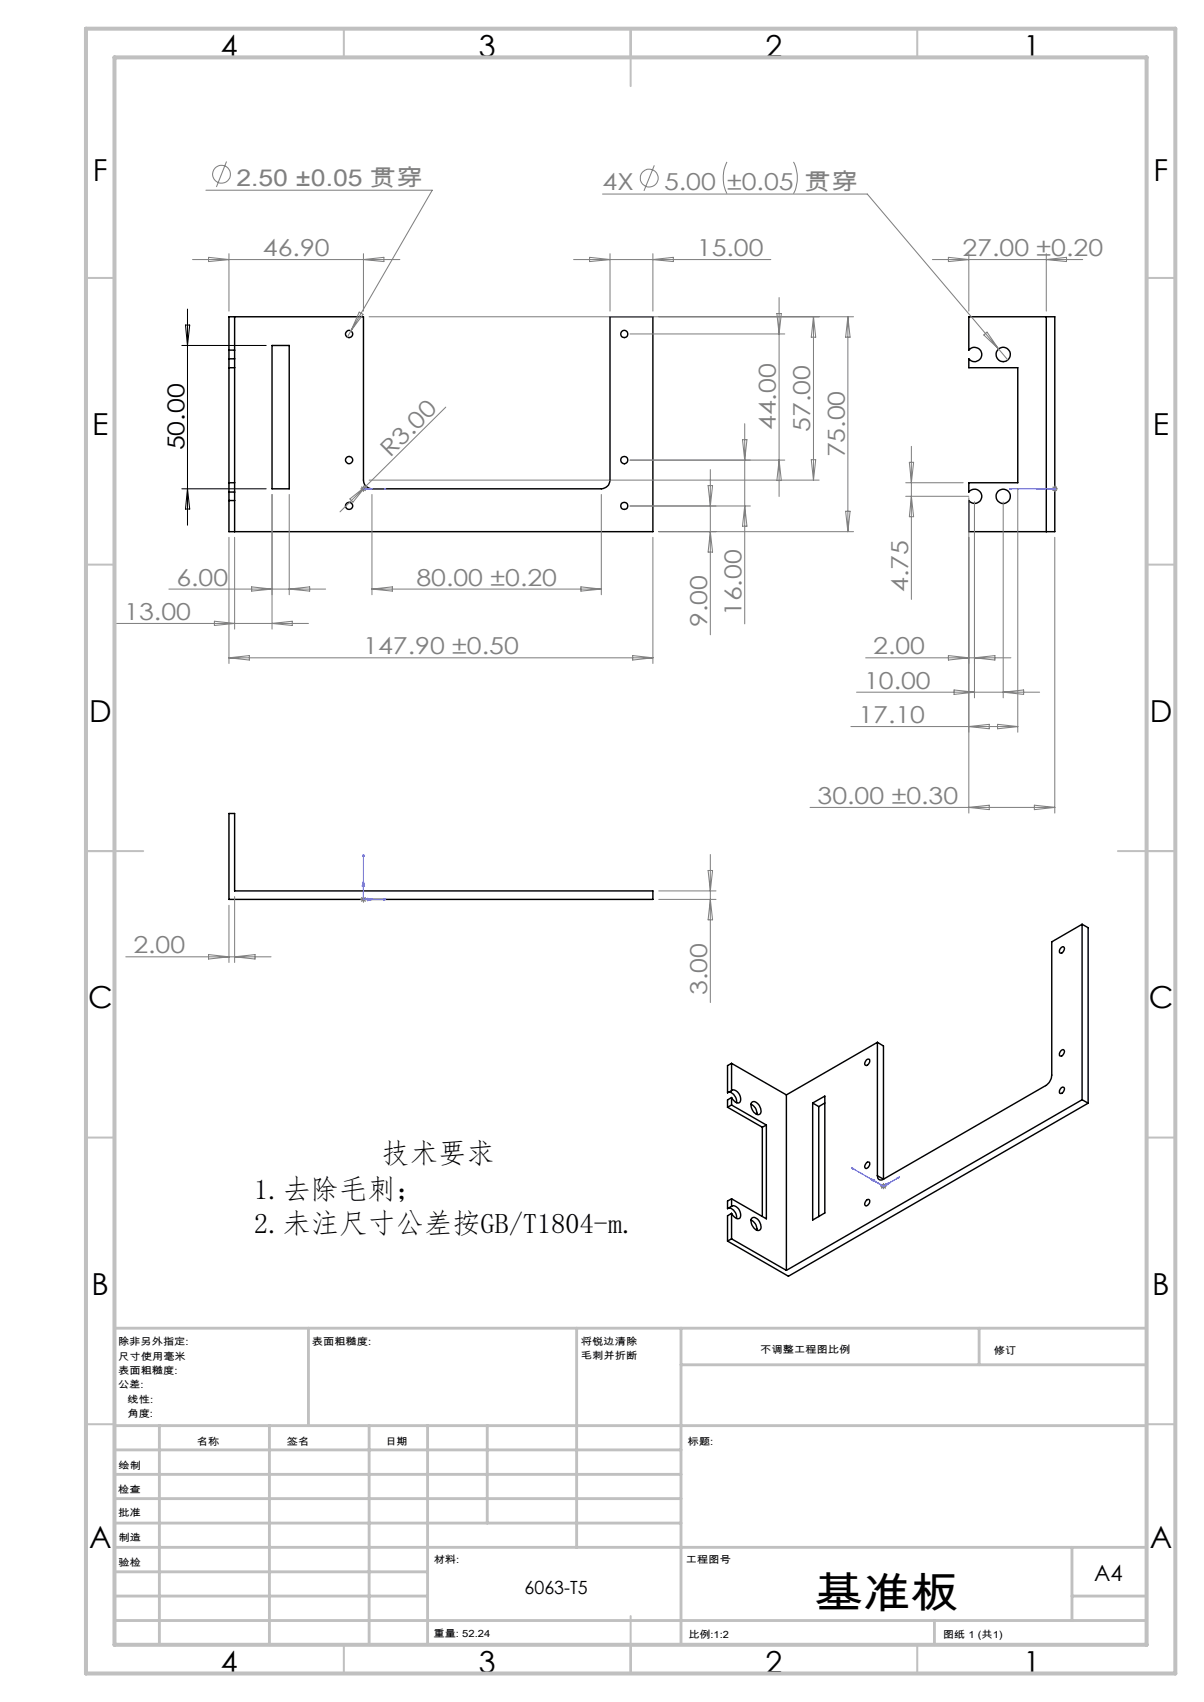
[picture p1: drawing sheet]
<svg xmlns="http://www.w3.org/2000/svg" width="210mm" height="297mm" viewBox="0 0 210 297" stroke-linecap="round" stroke-linejoin="round" font-family="sans-serif">
<g fill="none" stroke="#000" stroke-width=".25">
<path d="M40.9 55.3v5.8M169 55.3h15v37.5h-15v-5.5a1.25 1.25 0 0 0 1.8 .2 1.25 1.25 0 0 0 0-1.8 1.25 1.25 0 0 0-1.8 .2v-1.7h8.5v-20h-8.5v-1.6a1.26 1.26 0 0 0 1.8 .2 1.26 1.26 0 0 0 0-1.9 1.26 1.26 0 0 0-1.8 .2zM182.5 55.3v37.5M39.9 61.1v1.5M39.9 61.1v-5.8h23.5v28.5a1.51 1.51 0 0 0 1.5 1.5h40a1.57 1.57 0 0 0 1.5-1.5v-28.5h7.5v37.5h-74v-5.5M39.9 64.2h1M39.9 62.6h1M39.9 62.6v23.3M39.9 61.1h1M40.9 61.1v1.5M40.9 62.6v23.3M47.4 60.3h3v25h-3z"/>
<path d="M39.9 85.9v1.4M39.9 84.2h1M39.9 85.9h1M39.9 87.3h1M40.9 85.9v1.4M40.9 87.3v5.5M39.9 142h1v13.5h73v1.4h-74zM185.1 165.4l.4-.2a.65 .65 0 0 1 0 .7 .65 .65 0 0 1-.6 .4l-.1-.4zM188.7 161.3l-5.3 3.1v23.2a2.34 2.34 0 0 1-1 1.8l-28.3 16.4M188.7 161.3v30.6M188.7 161.3l1.1 .6v30.6M126.9 193.2l6.1 3.5"/>
<path d="M127.1 190.6a1.66 1.66 0 0 1 1.4 1.8M127.6 190.3a1.1 1.1 0 0 1 1.5 .9 .76 .76 0 0 1-.4 1.3l-.4-.2-.7-.8M127.6 185.6v4.7M127.6 191.5v1.3M127.6 192.8l6.1 3.5M127.6 185.6l9.6 5.5M127.6 185.6l-.7 .3v4.8l.7-.4M127.6 191.5l-.7 .4v1.3M127.6 192.8l-.7 .4M131 192.7a1.76 1.76 0 0 1 1 1.7M131.1 192.4a.96 .96 0 0 1 1.4 .6 1.01 1.01 0 0 1-.1 1.5 1.56 1.56 0 0 1-1.3-2.1zM133 196.7v15.6"/>
<path d="M133.7 196.3v16.4l-6.1-3.5M133.7 196.3l-.7 .4M137.2 191.1v30.6M141.7 192.5l2.2-1.2v20.4l-2.2 1.2zM141.7 192.5l1.1 .6M142.8 193.1v19.2M143.9 192.5l-1.1 .6M151.1 185l.3-.2a.51 .51 0 0 1 .3 .5 .51 .51 0 0 1-.3 .5l-.3 .1-.3-.1v-.3zM153 181.9l-15.8 9.2M153 181.9v23.3M153 181.9l1.1 .6v23.3M185.1 189.9l.4-.2a.65 .65 0 0 1 0 .8 .65 .65 0 0 1-.6 .3l-.1-.4z"/>
<path d="M185.1 183.3l.4-.1a.67 .67 0 0 1 0 .7 .67 .67 0 0 1-.6 .4l-.1-.5zM188.7 191.9l-51.5 29.8M188.7 191.9l1.1 .6M189.8 192.5l-52.3 30.2-10.6-6.1M127.1 210.8a1.66 1.66 0 0 1 1.4 1.8M127.6 210.5a1.33 1.33 0 0 1 1.6 1.4 .59 .59 0 0 1-.4 .8 .59 .59 0 0 1-.7-.3l-.5-.7M127.6 216.2l-.7 .4M127.6 216.2l9.6 5.5M127.6 209.2v1.3M127.6 211.7v4.5M127.6 211.7l-.7 .5v4.4M127.6 209.2l-.7 .4v1.3l.7-.4"/>
<path d="M131 212.9a1.76 1.76 0 0 1 1 1.8M131.1 212.6a1.02 1.02 0 0 1 1.5 .8l.1 .3a.64 .64 0 0 1 0 .7 .64 .64 0 0 1-.7 .3 1.73 1.73 0 0 1-.9-2.1zM151.1 209.4l.3-.1a.52 .52 0 0 1 .3 .5 .52 .52 0 0 1-.3 .5l-.3 .1-.3-.1v-.4zM151.1 202.9l.4-.1a.68 .68 0 0 1-.4 1.1l-.2-.1-.1-.2zM153 205.2a.65 .65 0 0 0 .4 .6 .65 .65 0 0 0 .7 0M153 205.2l1.1 .6"/>
<circle cx="60.9" cy="58.3" r=".62"/>
<circle cx="108.9" cy="58.3" r=".62"/>
<circle cx="175" cy="61.9" r="1.25"/>
<circle cx="60.9" cy="80.3" r=".62"/>
<circle cx="60.9" cy="88.3" r=".62"/>
<circle cx="108.9" cy="80.3" r=".63"/>
<circle cx="108.9" cy="88.3" r=".62"/>
<circle cx="175" cy="86.6" r="1.25"/>
</g>
<g fill="none" stroke="#808080" stroke-width=".18">
<path d="M35.9 33.2h39.5l-14.8 25.6M39.5 28.2l-1.8 4.4M105.1 33.9h46.2l22.9 27M114.1 28.9l-1.8 4.4M126.8 28.3a6.4 6.4 0 0 0 0 5.5M138.4 28.3a6.1 6.1 0 0 1 0 5.5M33.6 45.3h36.1M36.4 44.9l3.5 .4-3.5 .3zM39.9 44.3v10M62.7 54.5l.6 .4-2.1 2.8zM63.4 44.3v10M63.4 45.3l3.6-.4v.7z"/>
<path d="M64.4 55.3h84.5M100 45.3h34.4M102.8 44.9l3.6 .4-3.6 .3zM106.4 44.3v10M109.9 58.3h27M113.9 44.3v10M113.9 45.3l3.5-.4v.7zM135.5 54.7h.8l-.4 3.6zM135.9 51.9v34.7M141.9 55.3l.4 3.5h-.8zM141.9 55.3v28.5M147.9 55.3v37.5"/>
<path d="M147.9 55.3l.4 3.5h-.8zM162.6 45.3h26.2M165.4 44.9l3.6 .4-3.6 .3zM169 44.3v10M171.6 58.5l.6-.5 2 2.9zM182.5 44.3v10M182.5 45.3l3.5-.4v.7zM77.8 71l-18.5 18.3M129.5 76.7h.8l-.4 3.6zM129.9 73.9v35M159 77.9v26.7M174.2 60.9l1.6 1.9"/>
<path d="M39.9 93.8v22M40.9 93.8v16M47.4 86.3v23.5M50.4 86.3v17.5M61 87.1l2.8-2.3-2.2 2.8zM62.9 85.3h1M63 84.9l.7 .8M63.4 84.8v1M63.7 84.9l-.7 .8M64.4 83.8h78.5M64.9 86.3v17.5M104.9 86.3v17.5"/>
<path d="M109.9 88.3h21M109.9 80.3h27M113.9 93.8v22M114.9 92.8h34M123.5 84.7h.8l-.4 3.6zM123.9 81.9v28.9M123.9 92.8l.4 3.5h-.8zM129.9 88.3l.4 3.5h-.8zM135.9 80.3l.4 3.6h-.8zM141.5 80.2h.8l-.4 3.6zM147.5 89.2h.8l-.4 3.6zM158 84.2h10"/>
<path d="M158 86.6h11M158.6 80.7h.7l-.3 3.5zM159 86.6l.3 3.6h-.7zM169 86.9v55M170 87.6v34.2M175 87.6v34.2M177.5 85.2v42.6M183.5 85.3h1M183.6 84.9l.7 .8M184 84.8v1M184 93.8v48.1M184.3 84.9l-.7 .8"/>
<path d="M20.4 108.8h33.4M29.5 102.8h27.3M37.4 108.4l3.5 .4-3.5 .3zM39.9 114.8h74M39.9 114.8l3.6-.4v.8zM43.9 102.4l3.5 .4-3.5 .3zM47.4 108.8l3.6-.4v.7zM50.4 102.8l3.6-.4v.7zM64.9 102.8h40M64.9 102.8l3.5-.4v.7zM101.3 102.4l3.6 .4-3.6 .3zM110.3 114.4l3.6 .4-3.6 .4z"/>
<path d="M151 114.8h25.3M165.4 114.4l3.6 .4-3.6 .4zM170 114.8l3.5-.4v.8zM148.4 126.8h29.1M149.4 120.8h31.9M166.4 120.4l3.6 .4-3.6 .4zM169 126.8l3.5-.4v.8zM174 126.4l3.5 .4-3.5 .4zM175 120.8l3.5-.4v.8zM39.9 158v10M40.9 156.5v11.5M62.9 156.9h1"/>
<path d="M63 156.6l.7 .7M63.4 156.5v1M63.7 156.6l-.7 .7M114.9 156.9h10M114.9 155.5h10M123.5 151.9h.8l-.4 3.6zM123.9 149.1v25.8M123.9 156.9l.4 3.6h-.8zM141.3 140.9h42.7M169 140.9l3.5-.4v.8zM180.4 140.5l3.6 .4-3.6 .4zM21.9 167h25.4"/>
<path d="M36.4 166.6l3.5 .4-3.5 .4zM40.9 167l3.6-.4v.8zM153.6 207h1M153.7 206.7l.7 .7M154.1 206.5v1M154.4 206.7l-.7 .7"/>
<circle cx="38.6" cy="30.4" r="1.55"/>
<circle cx="113.2" cy="31.1" r="1.55"/>
</g>
<g fill="none" stroke="#00f" stroke-width=".18">
<path d="M63.2 85.3h.4zM63.3 85.3h.2zM63.4 85.3h.1M63.4 85.3h3.9M65 85.3h-.8h.8M67.3 85.3h-.3h.3M176.1 85.3h.4h-.4M176.1 85.3h7.9M180.8 85.3h.8h-.8M183.8 85.3h.4zM183.9 85.3h.2zM184 85.3h.1"/>
<path d="M63.4 149l.1 .4h-.2zM63.4 153.8l.2 .8h-.4zM63.4 149v7.9h3.9M64.2 156.8l.8 .1-.8 .3zM67 156.9h.3l-.3 .2zM148.5 203.8l.3 .1-.1 .1zM148.5 203.8l5.6 3.2M151.9 205.7l.6 .2-.2 .2zM151.9 205.7l2.2 1.3M154.5 206.6l.7-.2-.4 .4zM155.2 206.4l-1.1 .6M156.6 205.5l.3-.1-.2 .2z"/>
<path d="M156.9 205.4l-2.8 1.6"/>
</g>
<g fill="none" stroke="#c0c0c0" stroke-width=".35">
<path d="M60 5v5M110 5v10M160 5v5M15 48.5h5M200 48.5h5M15 98.5h5M200 98.5h5M15 148.5h10M195 148.5h10M15 198.5h5M200 198.5h5M15 248.5h5"/>
<path d="M200 248.5h5M60 287v5M110 282v10M160 287v5"/>
</g>
<g fill="none" stroke="#c0c0c0" stroke-width=".5">
<path d="M53.8 231.8v17M100.6 231.8v38.2M118.8 231.8v55.2M118.8 238.2h81.2M170.8 231.8v6.4M200 231.8h-180v55.2M20 248.8h180M20 257.3h98.8M20 253h98.8M27.8 248.8v38.2M47 248.8v38.2M64.4 248.8v38.2"/>
<path d="M74.6 248.8v38.2M85 248.8v17M20 265.8h98.8M20 261.5h98.8M20 278.5h54.6M20 274.3h54.6M20 270h180M187 278.5h13M187 270v12.8M20 282.8h180M163 282.8v4.2"/>
</g>
<path d="M15 5h190v287h-190zM20 10h180v277h-180z" fill="none" stroke="#c0c0c0" stroke-width=".7"/>
<path d="M32.3 56.7h.8l-.4 3.6zM32.7 53.9v37.7M31.7 60.3h14.7M31.7 85.3h14.7M32.7 85.3l.4 3.5h-.8z" fill="none" stroke="#000" stroke-width=".18"/>
<g fill="#00f">
<path d="M67 85.3h.3zM63.3 85.3h.2z"/>
<path d="M183.8 85.3h.4zM180.8 85.3h.8zM156.6 205.5l.3-.1-.2 .2zM148.5 203.8l.3 .1-.1 .1zM154.5 206.6l.7-.2-.4 .4zM151.9 205.7l.6 .2-.2 .2z"/>
<path d="M64.2 85.3h.8zM63.2 85.3h.4zM67 156.9h.3l-.3 .2zM63.4 149l.1 .4h-.2z"/>
<path d="M64.2 156.8l.8 .1-.8 .3zM63.4 153.8l.2 .8h-.4zM183.9 85.3h.2zM176.1 85.3h.4z"/>
</g>
<text font-size="7.4" x="142.1" y="280.5">基准板</text>
<g font-size="5.3">
<text x="38.5" y="9.9">4</text>
<text x="83.5" y="9.9">3</text>
<text x="133.5" y="9.9">2</text>
<text x="178.5" y="9.9">1</text>
<text x="16.2" y="31.7">F</text>
<text x="201.2" y="31.7">F</text>
<text x="16.1" y="75.9">E</text>
<text x="201.1" y="75.9">E</text>
<text x="15.5" y="125.9">D</text>
<text x="200.5" y="125.9">D</text>
<text x="15.4" y="175.9">C</text>
<text x="200.4" y="175.9">C</text>
<text x="16" y="225.9">B</text>
<text x="201" y="225.9">B</text>
<text x="15.5" y="270.2">A</text>
<text x="200.5" y="270.2">A</text>
<text x="38.5" y="291.9">4</text>
<text x="83.5" y="291.9">3</text>
<text x="133.5" y="291.9">2</text>
<text x="178.5" y="291.9">1</text>
</g>
<g font-size="4.9">
<text x="66.6" y="202.9">技术要求</text>
<text x="44.3" y="209.1">1.去除毛刺；</text>
<text x="44.3" y="215.1">2.未注尺寸公差按GB/T1804-m.</text>
</g>
<g font-size="4.1" fill="#808080">
<text x="41.2" y="32.5">2.50 ±0.05 贯穿</text>
<text x="105.1" y="33.2">4X</text>
<text x="115.8" y="33.2">5.00 ±0.05 贯穿</text>
<text x="45.9" y="44.7">46.90</text>
<text x="121.5" y="44.7">15.00</text>
<text x="167.9" y="44.7">27.00 ±0.20</text>
<text x="135.3" y="75.1" transform="rotate(-90 135.3 75.1)">44.00</text>
<text x="141.3" y="75.3" transform="rotate(-90 141.3 75.3)">57.00</text>
<text x="68" y="79.9" transform="rotate(-45 68 79.9)">R3.00</text>
<text x="147.3" y="79.8" transform="rotate(-90 147.3 79.8)">75.00</text>
<text x="30.8" y="102.2">6.00</text>
<text x="72.6" y="102.2">80.00 ±0.20</text>
<text x="129.3" y="107.5" transform="rotate(-90 129.3 107.5)">16.00</text>
<text x="158.4" y="103.3" transform="rotate(-90 158.4 103.3)">4.75</text>
<text x="21.7" y="108.2">13.00</text>
<text x="123.3" y="109.5" transform="rotate(-90 123.3 109.5)">9.00</text>
<text x="63.4" y="114.2">147.90 ±0.50</text>
<text x="152.3" y="114.2">2.00</text>
<text x="150.7" y="120.2">10.00</text>
<text x="149.7" y="126.2">17.10</text>
<text x="142.6" y="140.3">30.00 ±0.30</text>
<text x="23.3" y="166.4">2.00</text>
<text x="123.3" y="173.6" transform="rotate(-90 123.3 173.6)">3.00</text>
</g>
<text font-size="4.1" x="32.2" y="78.6" transform="rotate(-90 32.2 78.6)">50.00</text>
<text font-size="3.9" x="190.9" y="275.8">A4</text>
<text font-size="3.2" x="91.5" y="278.1">6063-T5</text>
<g font-size="1.7">
<text x="20.6" y="234.8">除非另外指定:</text>
<text x="20.6" y="237.3">尺寸使用毫米</text>
<text x="20.6" y="239.8">表面粗糙度:</text>
<text x="54.4" y="234.8">表面粗糙度:</text>
<text x="101.3" y="234.7">将锐边清除</text>
<text x="101.3" y="237.2">毛刺并折断</text>
<text x="132.6" y="236.2">不调整工程图比例</text>
<text x="173.3" y="236.4">修订</text>
<text x="20.6" y="242.3">公差:</text>
<text x="22.2" y="244.8">线性:</text>
<text x="22.2" y="247.3">角度:</text>
<text x="20.7" y="256.3">绘制</text>
<text x="34.3" y="252.2">名称</text>
<text x="50" y="252.1">签名</text>
<text x="67.2" y="252.1">日期</text>
<text x="120" y="252.1">标题:</text>
<text x="20.6" y="260.5">检查</text>
<text x="20.6" y="264.5">批准</text>
<text x="20.7" y="269">制造</text>
<text x="20.7" y="273.3">验检</text>
<text x="75.6" y="272.7">材料:</text>
<text x="119.6" y="272.7">工程图号</text>
<text x="75.6" y="285.7">重量: 52.24</text>
<text x="120.1" y="285.8">比例:1:2</text>
<text x="164.5" y="285.8">图纸 1 (共1)</text>
</g>
</svg>
